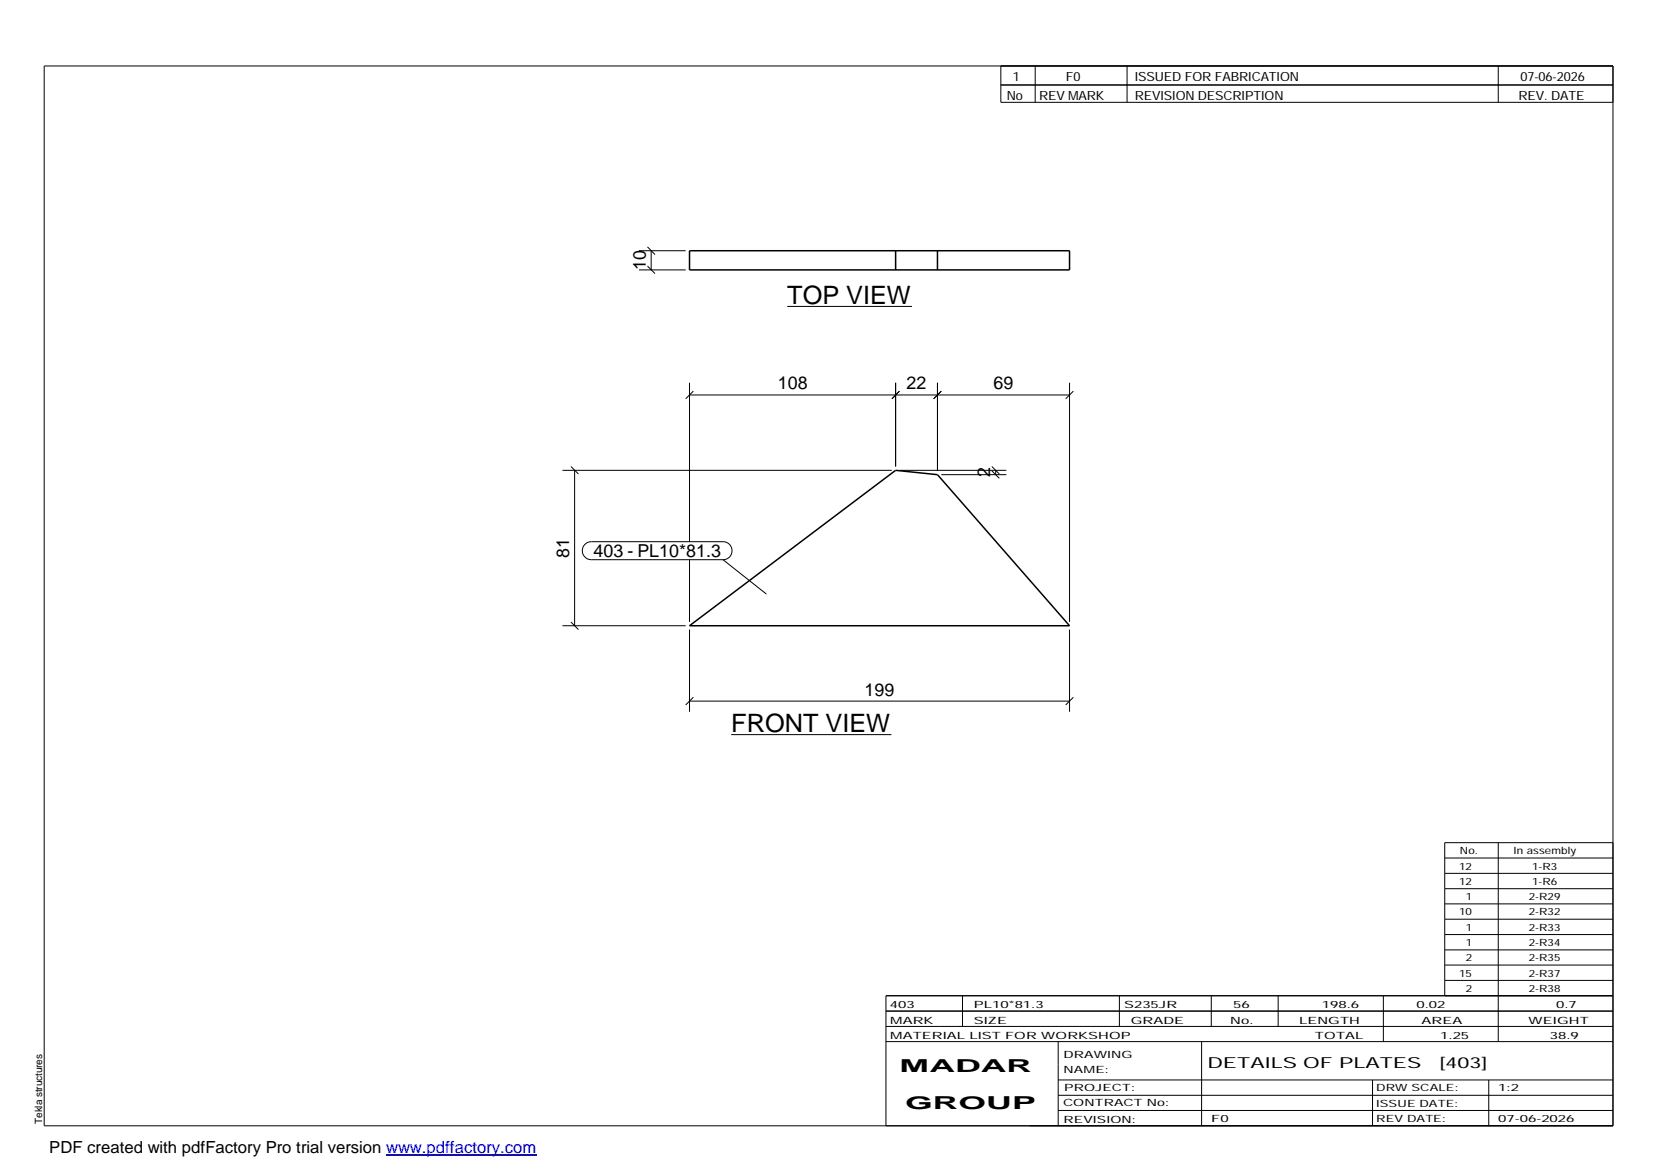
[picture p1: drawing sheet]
<svg xmlns="http://www.w3.org/2000/svg" width="420mm" height="297mm" viewBox="0 0 420 297" stroke-linecap="round" stroke-linejoin="round" font-family="sans-serif">
<path d="M175 63.7h96.5v4.8h-96.5zM227.4 63.7v4.8M238 63.7v4.8M175 158.9l52.4-39.5 10.6 1.1 33.5 38.4z" fill="none" stroke="#000" stroke-width=".38"/>
<g fill="none" stroke="#000" stroke-width=".25">
<path d="M11.2 16.7h398.3v269.1h-398.3zM254.1 16.7v9.3h155.4M262.8 16.7v9.3M286.1 16.7v9.3M380.4 16.7v9.3M254.1 21.6h155.4M162.2 68.5h11.9M162.2 63.7h11.9M164.4 67.5l1.9 2M164.4 62.7l1.9 1.9M165.3 63.7v4.8M199.9 77.8h31.6"/>
<path d="M175 97.2v40.3M176 99.3l-1.9 1.9M227.4 97.2v21.2M228.3 99.3l-1.9 1.9M238 97.2v22.3M239 99.3l-2 1.9M271.5 97.2v60.7M272.5 99.3l-1.9 1.9M142.8 119.4h83.6M144.9 118.4l2 1.9M145.9 119.4v39.5M175 100.3h96.5"/>
<path d="M228.3 119.4h27.2M251.8 119.5l1.9 1.9M251.8 118.4l1.9 1.9M252.8 119.4v1.1M148.5 138.2l.7-.5 .9-.2h33.5a2.29 2.29 0 0 1 2.2 2.3 2.29 2.29 0 0 1-2.2 2.3h-33.5a2.27 2.27 0 0 1-2.1-1.4 2.27 2.27 0 0 1 .5-2.5zM239 120.5h16.5M142.8 158.9h31.3M144.9 157.9l2 1.9M175 142.1v15.8M175 159.8v20.9M183.6 142.1l11 8.7M271.5 159.8v20.9"/>
<path d="M175 178h96.5M176 177l-1.9 2M272.5 177l-1.9 2M185.6 186.5h40.7M366.8 217.8h42.7M380.4 213.9v50.5M409.5 213.9h-42.7v38.9M366.8 221.7h42.7M366.8 225.6h42.7M366.8 229.5h42.7M366.8 233.4h42.7M366.8 237.3h42.7"/>
<path d="M224.9 256.7h184.6M244.3 252.8v7.8M284.2 252.8v7.8M307.5 252.8v7.8M324.5 252.8v7.8M351.2 252.8v11.6M366.8 241.2h42.7M366.8 245h42.7M366.8 248.9h42.7M409.5 252.8h-184.6v33M224.9 264.4h184.6M224.9 260.6h184.6"/>
<path d="M268.6 264.4v21.4M268.6 274.2h140.9M268.6 278.1h140.9M305.1 264.4v21.4M348.4 274.2v11.6M378 274.2v11.6M268.6 281.9h140.9"/>
</g>
<path d="M98 293.3h38.2" fill="none" stroke="#00f" stroke-width=".3"/>
<g font-size="6.4">
<text x="199.9" y="77.1">TOP VIEW</text>
<text x="185.6" y="185.7">FRONT VIEW</text>
</g>
<g font-size="4.5">
<text x="164" y="68.6" transform="rotate(-90 164 68.6)">10</text>
<text x="197.4" y="98.9">108</text>
<text x="230.2" y="98.9">22</text>
<text x="252.2" y="98.9">69</text>
<text x="251.4" y="121.2" transform="rotate(-90 251.4 121.2)">2</text>
<text x="144.5" y="141.7" transform="rotate(-90 144.5 141.7)">81</text>
<text x="150.7" y="141.5">403 - PL10*81.3</text>
<text x="219.5" y="176.6">199</text>
<text x="228.4" y="272.3">MADAR</text>
<text x="229.8" y="281.6">GROUP</text>
</g>
<text font-size="4.2" x="12.5" y="292.7">PDF created with pdfFactory Pro trial version www.pdffactory.com</text>
<g font-size="3.9">
<text x="306.5" y="271.3">DETAILS OF PLATES</text>
<text x="365.4" y="271.3">[403]</text>
</g>
<g font-size="3.2">
<text x="257.1" y="20.5">1</text>
<text x="270.6" y="20.5">F0</text>
<text x="288.1" y="20.5">ISSUED FOR FABRICATION</text>
<text x="386" y="20.5">07-06-2026</text>
<text x="255.6" y="25.5">No</text>
<text x="263.8" y="25.5">REV MARK</text>
<text x="288.1" y="25.5">REVISION DESCRIPTION</text>
<text x="385.5" y="25.5">REV. DATE</text>
</g>
<g font-size="2.5">
<text x="370.4" y="220.8">12</text>
<text x="370.6" y="216.9">No.</text>
<text x="384.3" y="216.9">In assembly</text>
<text x="389" y="220.8">1-R3</text>
<text x="370.4" y="224.6">12</text>
<text x="389" y="224.6">1-R6</text>
<text x="370.4" y="232.4">10</text>
<text x="372.1" y="228.5">1</text>
<text x="388.1" y="228.5">2-R29</text>
<text x="388.1" y="232.4">2-R32</text>
<text x="372.1" y="236.3">1</text>
<text x="388.1" y="236.3">2-R33</text>
<text x="372.1" y="240.2">1</text>
<text x="372.1" y="244.1">2</text>
<text x="388.1" y="240.2">2-R34</text>
<text x="388.1" y="244.1">2-R35</text>
<text x="370.4" y="247.9">15</text>
<text x="372.1" y="251.8">2</text>
<text x="388.1" y="247.9">2-R37</text>
<text x="388.1" y="251.8">2-R38</text>
<text x="225.9" y="255.9">403</text>
<text x="247.3" y="255.9">PL10*81.3</text>
<text x="285.4" y="255.9">S235JR</text>
<text x="313.1" y="255.9">56</text>
<text x="335.6" y="255.9">198.6</text>
<text x="359.6" y="255.9">0.02</text>
<text x="395.1" y="255.9">0.7</text>
<text x="226" y="263.7">MATERIAL LIST FOR WORKSHOP</text>
<text x="226" y="259.9">MARK</text>
<text x="247.2" y="259.9">SIZE</text>
<text x="287.1" y="259.9">GRADE</text>
<text x="312.3" y="259.9">No.</text>
<text x="329.8" y="259.9">LENGTH</text>
<text x="333.8" y="263.7">TOTAL</text>
<text x="360.9" y="259.9">AREA</text>
<text x="365.6" y="263.7">1.25</text>
<text x="388.1" y="259.9">WEIGHT</text>
<text x="393.4" y="263.7">38.9</text>
<text x="270" y="268.5">DRAWING</text>
<text x="270" y="272.5">NAME:</text>
<text x="269.9" y="280.9">CONTRACT No:</text>
<text x="270.2" y="277">PROJECT:</text>
<text x="349.4" y="277.1">DRW SCALE:</text>
<text x="349.4" y="281">ISSUE DATE:</text>
<text x="380.4" y="277.1">1:2</text>
<text x="10.7" y="285.4" transform="rotate(-90 10.7 285.4)">Tekla structures</text>
<text x="270" y="285">REVISION:</text>
<text x="307.5" y="284.8">F0</text>
<text x="349.4" y="284.8">REV DATE:</text>
<text x="380.4" y="284.8">07-06-2026</text>
</g>
</svg>
